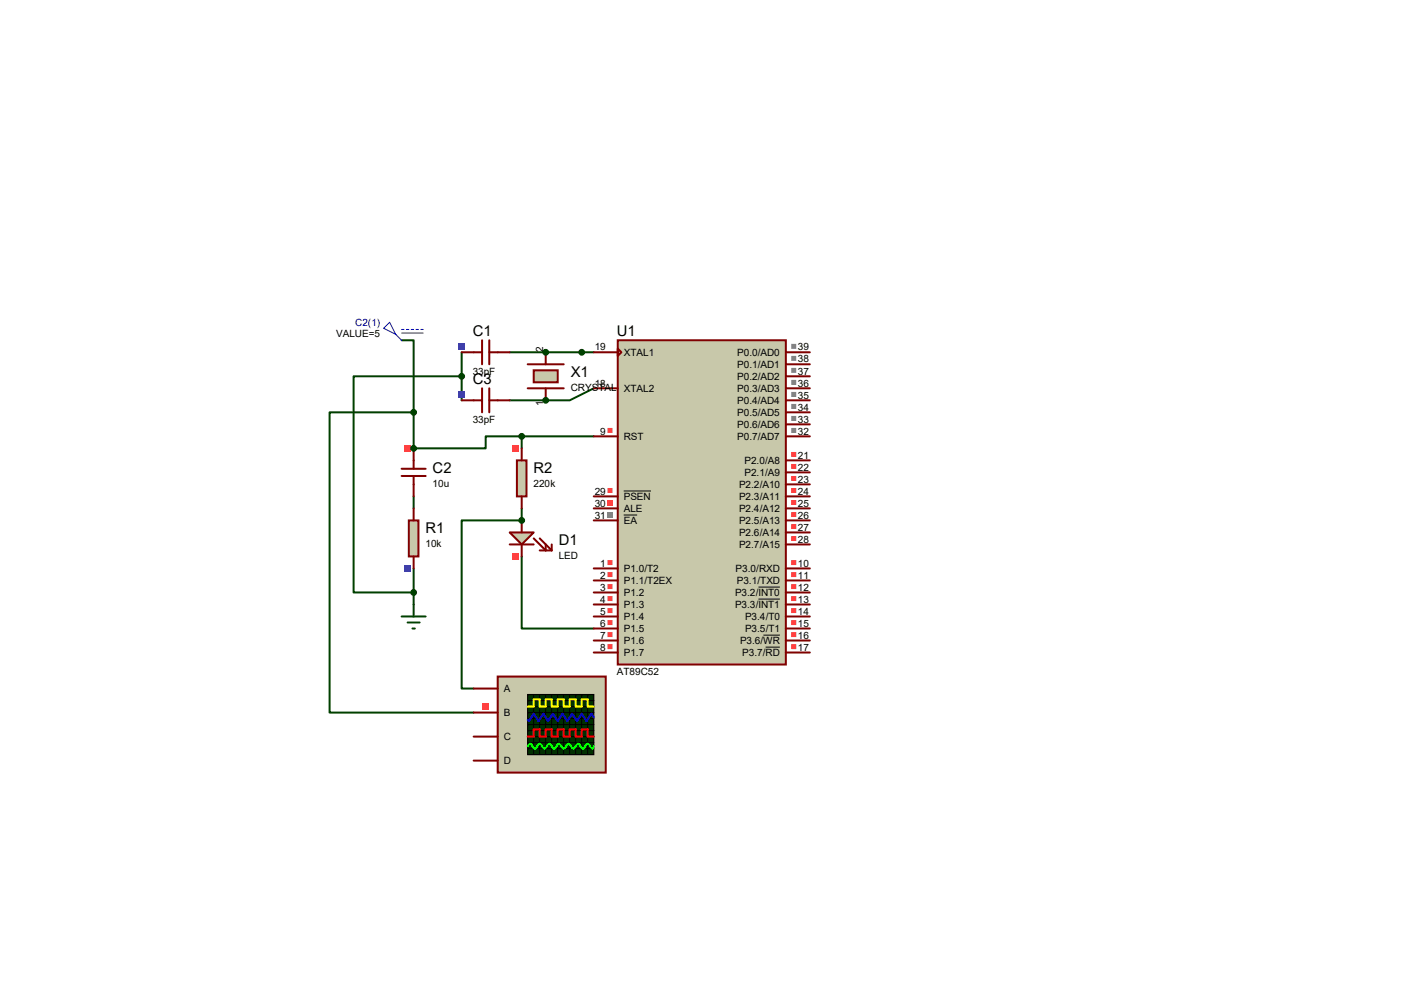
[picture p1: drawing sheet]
<svg xmlns="http://www.w3.org/2000/svg" width="297mm" height="210mm" viewBox="0 0 297 210" stroke-linecap="round" stroke-linejoin="round" font-family="sans-serif">
<path d="M110.4 92.3h-7.7v2.5h-15.2M110.4 92.3h15.2M110.4 92.3v2.5M87.5 105v2.5M110.4 117.7v15.2h15.2" fill="none" stroke="#004000" stroke-width=".42"/>
<circle cx="87.5" cy="94.8" r=".21" fill="#004000"/>
<path d="M110.4 107.5v2.6" fill="none" stroke="#004000" stroke-width=".42"/>
<circle cx="110.4" cy="110.1" r=".21" fill="#004000"/>
<path d="M107.8 74.5h7.6M110.4 110.1h-12.7v35.5h2.5" fill="none" stroke="#004000" stroke-width=".42"/>
<circle cx="115.4" cy="74.5" r=".21" fill="#004000"/>
<path d="M107.8 84.7h7.6" fill="none" stroke="#004000" stroke-width=".42"/>
<circle cx="115.4" cy="84.7" r=".21" fill="#004000"/>
<path d="M85 72h2.5v15.2M97.7 79.6h-22.9v45.7h12.7M97.7 74.5v10.2M115.4 74.5h10.2M87.5 87.2h-17.8v63.5h30.5M87.5 87.2v7.6M125.6 82.1l-5.1 2.6h-5.1M87.5 120.2v7.6" fill="none" stroke="#004000" stroke-width=".42"/>
<path d="M130.7 72h35.5v68.5h-35.5z" fill="#c8c8aa" stroke="#800000" stroke-width=".42"/>
<g fill="none" stroke="#800000" stroke-width=".42">
<path d="M125.6 74.5h5.1M130.7 73.7l.7 .8-.7 .8zM166.2 74.5h5.1M166.2 77h5.1M166.2 79.6h5.1M125.6 82.1h5.1M125.6 92.3h5.1M166.2 82.1h5.1M166.2 92.3h5.1M166.2 84.7h5.1M166.2 87.2h5.1M166.2 89.7h5.1"/>
<path d="M166.2 97.4h5.1M166.2 99.9h5.1M125.6 107.5h5.1M125.6 110.1h5.1M125.6 105h5.1M166.2 107.5h5.1M166.2 110.1h5.1M166.2 105h5.1M166.2 115.1h5.1M166.2 102.4h5.1M166.2 112.6h5.1M125.6 120.2h5.1"/>
<path d="M125.6 122.8h5.1M125.6 125.3h5.1M125.6 127.8h5.1M125.6 130.4h5.1M125.6 132.9h5.1M125.6 135.5h5.1M125.6 138h5.1M166.2 120.2h5.1M166.2 122.8h5.1M166.2 125.3h5.1M166.2 127.8h5.1M166.2 130.4h5.1"/>
<path d="M166.2 132.9h5.1M166.2 135.5h5.1M166.2 138h5.1"/>
</g>
<path d="M132 108.9h2.8M132 103.8h5.7M160.4 124.2h4.6M160.4 126.7h4.6M161.5 134.3h3.5M162 136.9h3" fill="none" stroke="#000" stroke-width=".21"/>
<path d="M128.5 105.7h1.1v1.1h-1.1z" fill="#ff4040"/>
<path d="M128.5 108.3h1.1v1h-1.1z" fill="#808080"/>
<path d="M128.5 103.2h1.1v1.1h-1.1zM128.5 90.5h1.1v1.1h-1.1z" fill-rule="evenodd" fill="#ff4040"/>
<path d="M167.4 72.7h1v1.1h-1zM167.4 75.3h1v1h-1zM167.4 77.8h1v1.1h-1zM167.4 80.3h1v1.1h-1zM167.4 82.9h1v1h-1zM167.4 85.4h1v1.1h-1zM167.4 88h1v1h-1zM167.4 90.5h1v1.1h-1z" fill-rule="evenodd" fill="#808080"/>
<path d="M128.5 118.4h1.1v1.1h-1.1zM128.5 121h1.1v1h-1.1zM128.5 123.5h1.1v1.1h-1.1zM128.5 126.1h1.1v1h-1.1zM128.5 128.6h1.1v1.1h-1.1zM128.5 131.1h1.1v1.1h-1.1zM128.5 133.7h1.1v1h-1.1zM128.5 136.2h1.1v1.1h-1.1zM167.4 118.4h1v1.1h-1zM167.4 121h1v1h-1zM167.4 123.5h1v1.1h-1zM167.4 126.1h1v1h-1zM167.4 128.6h1v1.1h-1zM167.4 136.2h1v1.1h-1zM167.4 133.7h1v1h-1zM167.4 131.1h1v1.1h-1zM167.4 113.4h1v1h-1zM167.4 95.6h1v1h-1zM167.4 98.1h1v1.1h-1zM167.4 100.7h1v1h-1zM167.4 103.2h1v1.1h-1zM167.4 105.7h1v1.1h-1zM167.4 108.3h1v1h-1zM167.4 110.8h1v1.1h-1z" fill-rule="evenodd" fill="#ff4040"/>
<path d="M86.5 110.1h2v7.6h-2z" fill="#c8c8aa" stroke="#800000" stroke-width=".42"/>
<path d="M87.5 107.5v2.6M87.5 117.7v2.5" fill="none" stroke="#800000" stroke-width=".42"/>
<path d="M85.6 119.6h1.3v1.3h-1.3z" fill="#4040ff"/>
<path d="M85 130.4h5M86.2 131.7h2.6M87.2 132.9h.6M87.5 127.8v2.6" fill="none" stroke="#004000" stroke-width=".42"/>
<path d="M82.4 68.2l1.3 2.5-2.5-1.3zM83.7 70.7l1.3 1.3M85 69.7h.5M85 70.4h4.5M86 69.7h.5M87 69.7h.5M88 69.7h.5M89 69.7h.5" fill="none" stroke="#0000c0" stroke-width=".21"/>
<path d="M105.3 143.1h22.8v20.3h-22.8z" fill="#c8c8aa" stroke="#800000" stroke-width=".42"/>
<path d="M111.6 146.9h14v12.7h-14z" fill="#003000" stroke="#000" stroke-width=".25"/>
<g fill="none" stroke="#000" stroke-width=".21">
<path d="M111.6 150.7h14M111.6 148.2h14M111.6 149.4h14M111.6 152h14M111.6 154.5h14M111.6 155.8h14M111.6 157.1h14M111.6 158.3h14M111.6 153.2h14M112.9 146.9v12.7M114.2 146.9v12.7M115.4 146.9l.1 12.7"/>
<path d="M116.7 146.9l.1 12.7M118 146.9v12.7M119.3 146.9v12.7M120.5 146.9l.1 12.7M121.8 146.9v12.7M123.1 146.9v12.7M124.3 146.9l.1 12.7"/>
</g>
<path d="M111.6 149.4h1.3v-1.5h1.3v1.5h1.2v-1.5h1.3v1.5h1.3v-1.5h1.3v1.5h1.2v-1.5h1.3v1.5h1.3v-1.5h1.2v1.5h1.3" fill="none" stroke="#ff0" stroke-width=".42"/>
<path d="M111.6 155.8h1.3v-1.5h1.3v1.5h1.2v-1.5h1.3v1.5h1.3v-1.5h1.3v1.5h1.2v-1.5h1.3v1.5h1.3v-1.5h1.2v1.5h1.3" fill="none" stroke="#f00" stroke-width=".42"/>
<path d="M125.6 151.7l-.5-.7-1 1.5-1-1.5-1.1 1.5-1-1.5-1 1.5-1-1.5-1 1.5-1-1.5-1 1.5-1.1-1.5-1 1.5-1-1.5-1 1.5-.3-.3" fill="none" stroke="#00f" stroke-width=".42"/>
<path d="M111.6 157.8l.5-.5 1.1 1 1-1 1 1 1-1 1 1 1-1 1.1 1 1-1 1 1 1-1 1 1 1-1 1 1 .3-.5" fill="none" stroke="#0f0" stroke-width=".42"/>
<path d="M100.2 145.6h5.1M100.2 150.7h5.1M100.2 155.8h5.1M100.2 160.9h5.1" fill="none" stroke="#800000" stroke-width=".42"/>
<path d="M102.1 148.8h1.3v1.3h-1.3z" fill="#ff4040"/>
<path d="M107.8 112.6h5.1l-2.5 2.5z" fill="#c8c8aa" stroke="#800000" stroke-width=".42"/>
<path d="M107.8 115.1h5.1M110.4 110.1v2.5M110.4 115.1v2.6M112.9 113.9l2.5 2.5v-1.3M114.2 113.9l2.5 2.5M114.2 116.4h2.5M116.7 115.1v1.3" fill="none" stroke="#800000" stroke-width=".42"/>
<path d="M108.5 117.1h1.3v1.3h-1.3z" fill="#ff4040"/>
<path d="M109.3 97.4h2.1v7.6h-2.1z" fill="#c8c8aa" stroke="#800000" stroke-width=".42"/>
<path d="M110.4 94.8v2.6M110.4 105v2.5" fill="none" stroke="#800000" stroke-width=".42"/>
<path d="M108.5 94.2h1.3v1.3h-1.3z" fill="#ff4040"/>
<circle cx="110.4" cy="92.3" r=".51" fill="#004000" stroke="#004000" stroke-width=".42"/>
<path d="M85 99.1h5M87.5 94.8v4.3M85 100.7h5M87.5 100.7v4.3" fill="none" stroke="#800000" stroke-width=".42"/>
<path d="M85.6 94.2h1.3v1.3h-1.3z" fill="#ff4040"/>
<g fill="#004000" stroke="#004000" stroke-width=".42">
<circle cx="87.5" cy="94.8" r=".51"/>
<circle cx="110.4" cy="110.1" r=".51"/>
</g>
<path d="M97.7 74.5h4.3M102 72v5M103.5 72v5M103.5 74.5h4.3" fill="none" stroke="#800000" stroke-width=".42"/>
<path d="M97 72.6h1.3v1.3h-1.3z" fill="#4040ff"/>
<path d="M97.7 84.7h4.3M102 82.1v5.1M103.5 82.1v5.1M103.5 84.7h4.3" fill="none" stroke="#800000" stroke-width=".42"/>
<path d="M97 82.8h1.3v1.3h-1.3z" fill="#4040ff"/>
<path d="M111.6 77h7.7M111.6 82.1h7.7" fill="none" stroke="#800000" stroke-width=".42"/>
<path d="M112.9 78.3h5.1v2.6h-5.1z" fill="#c8c8aa" stroke="#800000" stroke-width=".42"/>
<path d="M115.4 74.5v2.5M115.4 82.1v2.6" fill="none" stroke="#800000" stroke-width=".42"/>
<g fill="#004000" stroke="#004000" stroke-width=".42">
<circle cx="115.4" cy="74.5" r=".51"/>
<circle cx="115.4" cy="84.7" r=".51"/>
<circle cx="97.7" cy="79.6" r=".51"/>
<circle cx="87.5" cy="125.3" r=".51"/>
<circle cx="123.1" cy="74.5" r=".51"/>
<circle cx="87.5" cy="87.2" r=".51"/>
</g>
<g font-size="3.1">
<text x="100" y="71.1">C1</text>
<text x="130.5" y="71.1">U1</text>
<text x="100" y="81.2">C3</text>
<text x="120.7" y="79.7">X1</text>
<text x="91.5" y="100">C2</text>
<text x="112.9" y="100">R2</text>
<text x="90" y="112.7">R1</text>
<text x="118.2" y="115.2">D1</text>
</g>
<g font-size="2.1">
<text x="71.1" y="71.4">VALUE=5</text>
<text x="114.9" y="74.5" transform="rotate(-90 114.9 74.5)">2</text>
<text x="125.8" y="74.1">19</text>
<text x="132" y="75.3">XTAL1</text>
<text x="156" y="75.3">P0.0/AD0</text>
<text x="156" y="77.8">P0.1/AD1</text>
<text x="168.8" y="74.1">39</text>
<text x="168.8" y="76.7">38</text>
<text x="100" y="79.2">33pF</text>
<text x="120.7" y="82.6">CRYSTAL</text>
<text x="125.8" y="81.7">18</text>
<text x="132" y="82.9">XTAL2</text>
<text x="156" y="80.3">P0.2/AD2</text>
<text x="156" y="82.9">P0.3/AD3</text>
<text x="168.8" y="79.2">37</text>
<text x="168.8" y="81.7">36</text>
<text x="100" y="89.4">33pF</text>
<text x="114.9" y="85.9" transform="rotate(-90 114.9 85.9)">1</text>
<text x="156" y="85.4">P0.4/AD4</text>
<text x="156" y="88">P0.5/AD5</text>
<text x="168.8" y="84.3">35</text>
<text x="168.8" y="86.8">34</text>
<text x="168.8" y="89.4">33</text>
<text x="127" y="91.9">9</text>
<text x="132" y="93">RST</text>
<text x="156" y="90.5">P0.6/AD6</text>
<text x="156" y="93">P0.7/AD7</text>
<text x="168.8" y="91.9">32</text>
<text x="157.5" y="98.1">P2.0/A8</text>
<text x="157.5" y="100.7">P2.1/A9</text>
<text x="168.8" y="97">21</text>
<text x="168.8" y="99.5">22</text>
<text x="91.5" y="102.9">10u</text>
<text x="112.9" y="102.9">220k</text>
<text x="125.8" y="107.1">30</text>
<text x="125.8" y="104.6">29</text>
<text x="132" y="105.7">PSEN</text>
<text x="156.3" y="103.2">P2.2/A10</text>
<text x="156.3" y="105.7">P2.3/A11</text>
<text x="168.8" y="102.1">23</text>
<text x="168.8" y="104.6">24</text>
<text x="168.8" y="107.1">25</text>
<text x="125.8" y="109.7">31</text>
<text x="132" y="108.3">ALE</text>
<text x="132" y="110.8">EA</text>
<text x="156.3" y="108.3">P2.4/A12</text>
<text x="156.3" y="110.8">P2.5/A13</text>
<text x="156.3" y="113.4">P2.6/A14</text>
<text x="168.8" y="109.7">26</text>
<text x="168.8" y="112.2">27</text>
<text x="90" y="115.6">10k</text>
<text x="118.2" y="118.2">LED</text>
<text x="127" y="119.8">1</text>
<text x="156.3" y="115.9">P2.7/A15</text>
<text x="168.8" y="119.8">10</text>
<text x="168.8" y="114.8">28</text>
<text x="127" y="122.4">2</text>
<text x="127" y="124.9">3</text>
<text x="132" y="121">P1.0/T2</text>
<text x="132" y="123.5">P1.1/T2EX</text>
<text x="155.6" y="121">P3.0/RXD</text>
<text x="155.9" y="123.5">P3.1/TXD</text>
<text x="168.8" y="122.4">11</text>
<text x="168.8" y="124.9">12</text>
<text x="127" y="127.5">4</text>
<text x="127" y="130">5</text>
<text x="132" y="126.1">P1.2</text>
<text x="132" y="128.6">P1.3</text>
<text x="132" y="131.1">P1.4</text>
<text x="155.5" y="126.1">P3.2/INT0</text>
<text x="155.5" y="128.6">P3.3/INT1</text>
<text x="157.6" y="131.1">P3.4/T0</text>
<text x="168.8" y="127.5">13</text>
<text x="168.8" y="130">14</text>
<text x="127" y="132.5">6</text>
<text x="127" y="135.1">7</text>
<text x="127" y="137.6">8</text>
<text x="132" y="133.7">P1.5</text>
<text x="132" y="136.2">P1.6</text>
<text x="156.5" y="136.2">P3.6/WR</text>
<text x="157.6" y="133.7">P3.5/T1</text>
<text x="168.8" y="137.6">17</text>
<text x="168.8" y="135.1">16</text>
<text x="168.8" y="132.5">15</text>
<text x="130.5" y="142.7">AT89C52</text>
<text x="132" y="138.8">P1.7</text>
<text x="157" y="138.8">P3.7/RD</text>
<text x="106.6" y="146.4">A</text>
<text x="106.6" y="151.5">B</text>
<text x="106.6" y="156.5">C</text>
<text x="106.6" y="161.6">D</text>
</g>
<text font-size="2.1" fill="#0000c0" x="75.1" y="68.9">C2(1)</text>
</svg>
